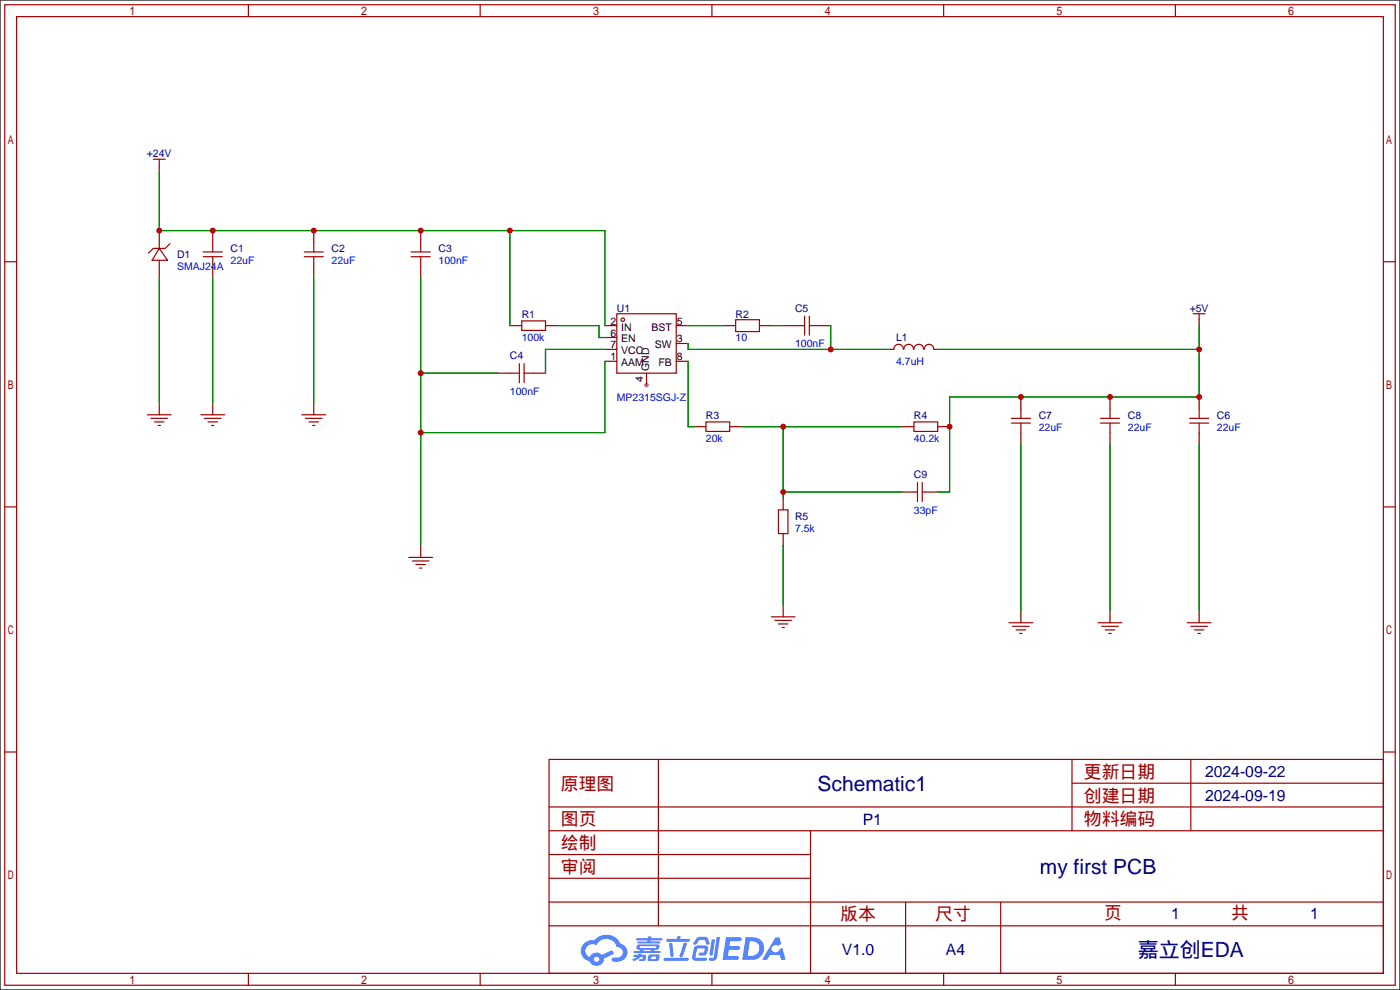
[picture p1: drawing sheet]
<svg xmlns="http://www.w3.org/2000/svg" width="299mm" height="212mm" viewBox="0 0 299 212" stroke-linecap="round" stroke-linejoin="round" font-family="sans-serif">
<path d="M0 0h299.2v211.6h-299.2z" fill="#fff" stroke="#000" stroke-width=".25"/>
<circle cx="138.2" cy="82.3" r=".51" fill="#999"/>
<g fill="none" stroke="#a10000" stroke-width=".25">
<path d="M1 1h297.2v209.6h-297.2zM3.6 3.6h292.1v204.4h-292.1zM53.1 1v2.6M102.6 1v2.6M152.1 1v2.6M201.7 1v2.6M251.2 1v2.6M1 55.9h2.6M295.7 55.9h2.5M1 108.3h2.6M295.7 108.3h2.5M1 160.7h2.6"/>
<path d="M117.3 162.3h178.4v45.7h-178.4zM117.3 177.5h178.4M117.3 172.5h178.4M140.7 162.3v35.6M173.2 177.5v30.5M229.1 162.3v15.2M229.1 167.4h66.6M254.5 162.3v15.2M295.7 160.7h2.5M117.3 182.6h55.9M117.3 197.9h178.4M117.3 192.8h178.4"/>
<path d="M117.3 187.7h55.9M193.5 192.8v15.2M213.9 192.8v15.2M53.1 208v2.6M102.6 208v2.6M152.1 208v2.6M201.7 208v2.6M251.2 208v2.6"/>
</g>
<g fill="#5487ff">
<path d="M155.2 200.3h2.6a.48 .48 0 0 1 .7 .4 .48 .48 0 0 1-.6 .4h-1.8l-.2 1.1h1.9a.43 .43 0 0 1 .4 .4 .43 .43 0 0 1-.5 .4h-1.9l-.2 1.3h1.7a.45 .45 0 0 1 .5 .2 .45 .45 0 0 1-.1 .6h-3.3z"/>
<path d="M165.7 200.3h.9l.4 1.5-.8 .3a.84 .84 0 0 0-1.2 .3 .84 .84 0 0 0 .4 1.1 .84 .84 0 0 0 1.1-.4l.1-.2 .6-.3 .7 2.5h-1l-.2-1h-2.1l-.6 1h-1.1z"/>
<path d="M152.1 200.8h.7l-.5 3.1a.36 .36 0 0 1-.3 .3 .36 .36 0 0 1-.4-.3z"/>
<path d="M153.2 200.2h.7l-.6 4.3a1.13 1.13 0 0 1-1.8 .6l.2-.4h.7l.2-.2z"/>
<path d="M148.9 200.6l.6-.4h1a.77 .77 0 0 1 .9 .5l.3 1-.2 .2h-.5l-.3-.9-.2-.2-1 .1-.7 1-.6-.1-.1-.2z"/>
<path d="M148.4 202.4l.6-.3h1.7a.81 .81 0 0 1 .7 .5 .81 .81 0 0 1-.2 .8 .81 .81 0 0 1-.9 .8h-.7a.32 .32 0 0 1-.3-.3 .32 .32 0 0 1 .4-.3h.7l.2-.9-1.6 .1-.4 1.8 2.2 .1a.32 .32 0 0 1 .3 .4 .32 .32 0 0 1-.4 .2h-2.2l-.5-.3-.1-.5z"/>
<path d="M141.9 204.7h5a.33 .33 0 0 1 .3 .3 .33 .33 0 0 1-.3 .3h-4.9l-.2-.1z"/>
<path d="M146.1 201.5h.8l-.7 2a.98 .98 0 0 1-.7 1.1l-.3-.3z"/>
<path d="M143 201.6h.7l.3 2.5a.34 .34 0 0 1-.3 .4 .34 .34 0 0 1-.4-.3z"/>
<path d="M142.5 200.7h2.1l.3-.6h.6l-.1 .6h1.7a.32 .32 0 0 1 .4 .3 .32 .32 0 0 1-.4 .3h-4.5l-.2-.2z"/>
<path d="M135.5 204.1h.9l.1-.3h.6v.3h.8a.82 .82 0 0 1-.5 1.3h-.8v-.4l.7-.1 .1-.3a.68 .68 0 0 0-1 .4l-1.1 .4-.1-.4 .9-.5h-.7z"/>
<path d="M136 200.5h2.4l.1-.3h.7v.3h2.2l.2 .3-.2 .2h-2.3v.2h1.8l.2 .3-.2 .1h-4.5l-.1-.4h2l.1-.2h-2.3l-.1-.2z"/>
<path d="M159.4 200.3l-.8 4.9h1.7a2.5 2.5 0 0 0 3-2.5 2.5 2.5 0 0 0-3.1-2.4zM160.3 201.1a1.61 1.61 0 0 1 2 1.5 1.61 1.61 0 0 1-1.8 1.7h-.7z"/>
<path d="M136.2 202a.55 .55 0 0 0-.2 .8 .55 .55 0 0 0 .7 .2l.1 .3h-1.3v.3l5.4 .1 .3-.2-.2-.2h-1.2l.2-.3a.7 .7 0 0 0 .8-.3 .7 .7 0 0 0 0-.8l-4.2-.1zM136.8 202.3l3.3-.1 .1 .1-.2 .3h-3.2zM137.5 203h1.7l-.2 .3h-1.4z"/>
<path d="M138.6 204.2a1.05 1.05 0 0 0 0 1.2 2.91 2.91 0 0 0 2.2-.2 .98 .98 0 0 0 0-1.2h-1.6zM139.2 204.5l.9-.1 .1 .4-.2 .2-.8-.1z"/>
<path d="M124.9 201.6a2.23 2.23 0 0 0-.7 2.3 2.23 2.23 0 0 0 1.8 1.6 1.58 1.58 0 0 0 1.8 .9 1.58 1.58 0 0 0 1.3-1.5l2.2-1.1-.5-.7-2.1 1a1.65 1.65 0 0 0-2.7 .4 1.45 1.45 0 0 1-.8-1.9 1.45 1.45 0 0 1 2-.7l.3 .1a2.3 2.3 0 0 1 2.3-1.3 2.3 2.3 0 0 1 2 1.7 1.12 1.12 0 0 1 1.3 1 1.12 1.12 0 0 1-1.1 1.2h-.7a.45 .45 0 0 0-.6 .4 .45 .45 0 0 0 .5 .5 2.21 2.21 0 0 0 2.2-.5 2.21 2.21 0 0 0 .5-2.3 2.13 2.13 0 0 0-1.3-1.1 3.3 3.3 0 0 0-5.6-.7l-1.1 .1zM127 205a.57 .57 0 0 1 1.1 0 .57 .57 0 0 1-1.1 0z"/>
</g>
<g fill="none" stroke="#a10000" stroke-width=".25">
<path d="M32.8 34h2.5M34 34v1.3M34 53.1l1.8 2.5h-3.3zM36.3 52.1l-1 1h-2.5l-1.1 1M43.4 54.9h4.1M43.4 53.8h4.1M45.5 51.8v2M45.5 54.9v2M65 54.9h4.1M65 53.8h4.1M67.1 51.8v2M67.1 54.9v2"/>
<path d="M87.9 54.9h4M87.9 53.8h4M89.9 51.8v2M89.9 54.9v2M109 79.8h2M111 77.7v4.1M111.5 68.6h5.1v2h-5.1zM112 77.7v4.1M112 79.8h2M131.8 67.1h12.7v12.7h-12.7zM157.2 68.3h5.1v2.6h-5.1zM169.9 69.6h2.1"/>
<path d="M172 67.6v4M173 69.6h2M173 67.6v4M191 74.7a1.01 1.01 0 0 1 1-1.1 1.01 1.01 0 0 1 1.1 1.1M193.2 74.7a1.01 1.01 0 0 1 1-1.1 1.01 1.01 0 0 1 1 1.1M195.3 74.7a1.01 1.01 0 0 1 1.1-1.1 1.01 1.01 0 0 1 1 1.1M197.5 74.7a1.01 1.01 0 0 1 1-1.1 1.01 1.01 0 0 1 1.1 1.1M255 67.1h2.6M256.3 67.1v1.2M31.5 88.6h5.1M32.3 89.4h3.5M33 90.2h2.1"/>
<path d="M33.8 90.9h.5M42.9 88.6h5.1M43.7 89.4h3.5M44.4 90.2h2.1M45.2 90.9h.5M64.5 88.6h5.1M65.3 89.4h3.5M66 90.2h2.1M66.8 90.9h.5M150.9 90.2h5.1v2h-5.1zM195.3 90.2h5.1v2h-5.1zM216.2 89.4h4"/>
<path d="M216.2 90.4h4M218.2 87.4v2M218.2 90.4v2.1M235.2 89.4h4.1M235.2 90.4h4.1M237.2 87.4v2M237.2 90.4v2.1M254.3 89.4h4M254.3 90.4h4M256.3 87.4v2M256.3 90.4v2.1M87.4 119.1h5.1"/>
<path d="M88.1 119.9h3.6M166.4 109h2v5h-2zM195.3 105.2h.8M196.1 103.1v4.1M197.1 103.1v4.1M197.1 105.2h.8M88.9 120.6h2M89.7 121.4h.5M164.8 131.8h5.1M165.6 132.6h3.6M166.4 133.4h2M167.1 134.1h.5"/>
<path d="M215.6 133.1h5.1M216.4 133.9h3.6M217.2 134.6h2M217.9 135.4h.5M234.7 133.1h5.1M235.5 133.9h3.5M236.2 134.6h2.1M237 135.4h.5M253.7 133.1h5.1M254.5 133.9h3.6M255.3 134.6h2M256 135.4h.5"/>
<circle cx="133.1" cy="68.3" r=".38"/>
</g>
<g fill="none" stroke="#870000" stroke-width=".25">
<path d="M34 35.3v1.3M34 49.3v3.8M34 55.6v3.8M45.5 49.3v2.5M45.5 56.9v2.5M67.1 49.3v2.5M67.1 56.9v2.5M89.9 49.3v2.5M89.9 56.9v2.5M106.4 79.8h2.6M109 69.6h2.5M114 79.8h2.6"/>
<path d="M116.6 69.6h2.5M129.3 77.2h2.5M129.3 69.6h2.5M129.3 72.1h2.5M129.3 74.7h2.5M138.2 79.8v2.5M144.5 77.2h2.6M144.5 69.6h2.6M144.5 73.4h2.6M154.7 69.6h2.5M162.3 69.6h2.5M167.4 69.6h2.5"/>
<path d="M175 69.6h2.5M190.2 74.7h.8M199.6 74.7h.8M256.3 68.3v1.3M34 86.1v2.5M45.5 86.1v2.5M67.1 86.1v2.5M148.3 91.2h2.6M156 91.2h2.5M192.8 91.2h2.5M200.4 91.2h2.5M218.2 84.8v2.6"/>
<path d="M218.2 92.5v2.5M237.2 84.8v2.6M237.2 92.5v2.5M256.3 84.8v2.6M256.3 92.5v2.5M89.9 116.6v2.5M167.4 106.4v2.6M167.4 114v2.6M192.8 105.2h2.5M197.9 105.2h2.5M167.4 129.3v2.5M218.2 130.6v2.5"/>
<path d="M237.2 130.6v2.5M256.3 130.6v2.5"/>
</g>
<g fill="none" stroke="#008700" stroke-width=".25">
<path d="M34 36.6v12.7h95.3v20.3M34 59.4v26.7M45.5 59.4v26.7M67.1 59.4v26.7M89.9 59.4v57.2M109 49.3v20.3M89.9 79.8h16.5M119.1 69.6h8.9v2.5h1.3M129.3 77.2v15.3h-39.4M129.3 74.7h-12.7v5.1M147.1 69.6h7.6M147.1 73.4v1.3h43.1"/>
<path d="M147.1 77.2v14h1.2M164.8 69.6h2.6M177.5 69.6v5.1M200.4 74.7h55.9M256.3 69.6v15.2h-53.4v20.4h-2.5M158.5 91.2h34.3M167.4 91.2v15.2M218.2 95v35.6M237.2 95v35.6M256.3 95v35.6M167.4 116.6v12.7M167.4 105.2h25.4"/>
</g>
<g fill="#c00">
<circle cx="89.9" cy="79.8" r=".63"/>
<circle cx="89.9" cy="92.5" r=".63"/>
<circle cx="109" cy="49.3" r=".63"/>
<circle cx="89.9" cy="49.3" r=".63"/>
<circle cx="67.1" cy="49.3" r=".63"/>
<circle cx="45.5" cy="49.3" r=".63"/>
<circle cx="34" cy="49.3" r=".63"/>
<circle cx="177.5" cy="74.7" r=".63"/>
<circle cx="167.4" cy="105.2" r=".63"/>
<circle cx="167.4" cy="91.2" r=".63"/>
<circle cx="256.3" cy="74.7" r=".63"/>
<circle cx="256.3" cy="84.8" r=".63"/>
<circle cx="237.2" cy="84.8" r=".63"/>
<circle cx="218.2" cy="84.8" r=".63"/>
<circle cx="202.9" cy="91.2" r=".63"/>
</g>
<g font-size="4.5" fill="#000080">
<text x="174.7" y="169">Schematic1</text>
<text x="222.2" y="186.8">my first PCB</text>
<text x="243.2" y="204.6">嘉立创EDA</text>
</g>
<g font-size="3.8" fill="#a00000">
<text x="231.6" y="166.2">更新日期</text>
<text x="119.9" y="168.8">原理图</text>
<text x="231.6" y="171.3">创建日期</text>
<text x="119.9" y="176.4">图页</text>
<text x="231.6" y="176.4">物料编码</text>
<text x="119.9" y="181.5">绘制</text>
<text x="119.9" y="186.6">审阅</text>
<text x="179.6" y="196.7">版本</text>
<text x="199.9" y="196.7">尺寸</text>
<text x="236" y="196.5">页</text>
<text x="263.1" y="196.5">共</text>
</g>
<g font-size="3.4" fill="#000080">
<text x="257.6" y="166.1">2024-09-22</text>
<text x="257.6" y="171.2">2024-09-19</text>
<text x="184.4" y="176.2">P1</text>
<text x="250.3" y="196.3">1</text>
<text x="280" y="196.3">1</text>
<text x="179.9" y="204.2">V1.0</text>
<text x="202.2" y="204.2">A4</text>
</g>
<g font-size="2.2" fill="#000080">
<text x="31.4" y="33.6">+24V</text>
<text x="49.3" y="53.9">C1</text>
<text x="70.9" y="53.9">C2</text>
<text x="93.7" y="53.9">C3</text>
<text x="37.8" y="55.2">D1</text>
<text x="111.5" y="67.9">R1</text>
<text x="131.8" y="66.6">U1</text>
<text x="157.2" y="67.9">R2</text>
<text x="169.9" y="66.6">C5</text>
<text x="254.3" y="66.6">+5V</text>
<text x="109" y="76.8">C4</text>
<text x="191.5" y="73">L1</text>
<text x="150.9" y="89.5">R3</text>
<text x="195.3" y="89.5">R4</text>
<text x="222" y="89.5">C7</text>
<text x="241" y="89.5">C8</text>
<text x="260.1" y="89.5">C6</text>
<text x="195.3" y="102.2">C9</text>
<text x="169.9" y="111.1">R5</text>
</g>
<g font-size="2.2" fill="#00f">
<text x="37.8" y="57.7">SMAJ24A</text>
<text x="49.3" y="56.4">22uF</text>
<text x="70.9" y="56.4">22uF</text>
<text x="93.7" y="56.4">100nF</text>
<text x="111.5" y="73">100k</text>
<text x="157.2" y="73">10</text>
<text x="169.9" y="74.2">100nF</text>
<text x="191.5" y="78">4.7uH</text>
<text x="109" y="84.4">100nF</text>
<text x="131.8" y="85.7">MP2315SGJ-Z</text>
<text x="150.9" y="94.5">20k</text>
<text x="195.3" y="94.5">40.2k</text>
<text x="222" y="92">22uF</text>
<text x="241" y="92">22uF</text>
<text x="260.1" y="92">22uF</text>
<text x="169.9" y="113.6">7.5k</text>
<text x="195.3" y="109.8">33pF</text>
</g>
<g font-size="2.2">
<text x="130.5" y="69.4">2</text>
<text x="130.5" y="71.9">6</text>
<text x="132.8" y="70.7">IN</text>
<text x="139.2" y="70.7">BST</text>
<text x="144.7" y="69.4">5</text>
<text x="130.5" y="77">1</text>
<text x="130.5" y="74.5">7</text>
<text x="132.8" y="73.2">EN</text>
<text x="132.8" y="75.7">VCC</text>
<text x="140" y="74.5">SW</text>
<text x="144.7" y="73.2">3</text>
<text x="144.7" y="77">8</text>
<text x="132.8" y="78.3">AAM</text>
<text x="137.5" y="81.6" transform="rotate(-90 137.5 81.6)">4</text>
<text x="138.7" y="79.3" transform="rotate(-90 138.7 79.3)">GND</text>
<text x="140.7" y="78.3">FB</text>
</g>
</svg>
